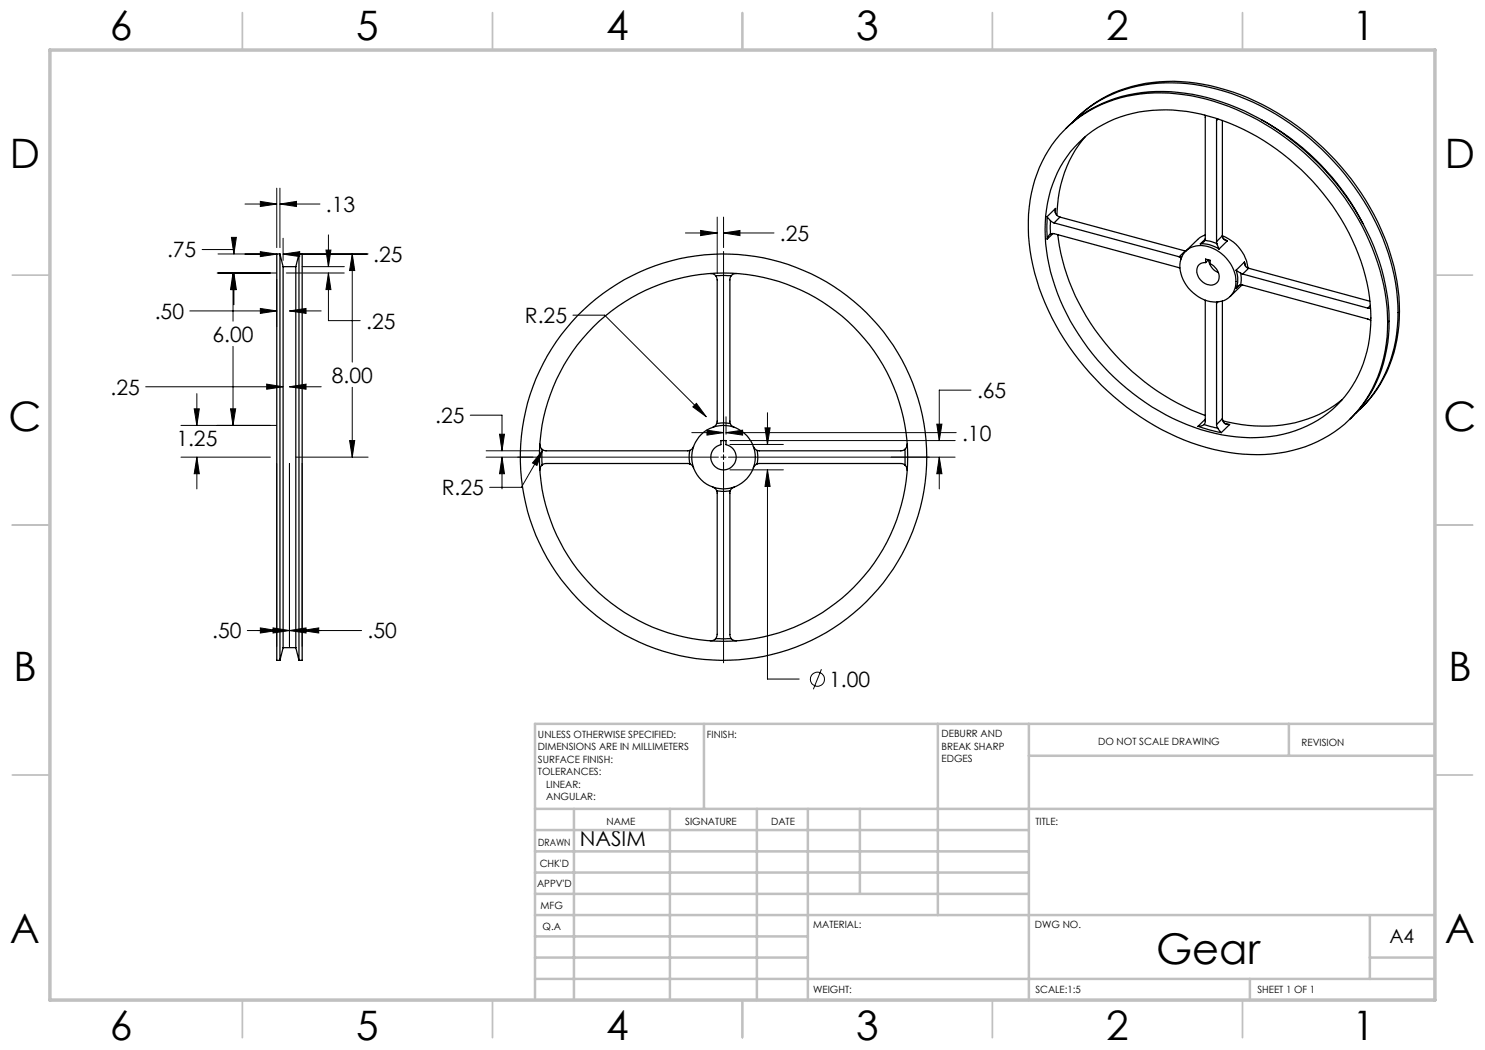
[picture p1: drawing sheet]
<svg xmlns="http://www.w3.org/2000/svg" width="297mm" height="210mm" viewBox="0 0 297 210" stroke-linecap="round" stroke-linejoin="round" font-family="sans-serif">
<g fill="none" stroke="#000" stroke-width=".2">
<path d="M55.4 37.6v11.9M56 37.6v11.9M40.4 49.9h6.4v.9M43.4 54.6h12M43.6 50.8h10.5M46.3 47.5h1l-.5 3.3zM46.6 54.6v9.6M46.6 54.6l.5 3.3h-1zM46.8 54.6v6.4M46.8 54.6l.5 3.3h-1zM49 40.8h6.4M49 50.8h6.4"/>
<path d="M52.1 40.3l3.3 .5-3.3 .5zM52.1 50.3l3.3 .5-3.3 .5zM55.4 55.9v9.5M56 40.8h8M56 40.8l3.3-.5v1zM56.6 47.7v4.4M56.6 50.8h16.8M56.6 50.8l3.3-.5v1zM57.3 54.6h11.6M59.2 50.8h14.4M60.4 53.3h8.5M65.2 50h1l-.5 3.3z"/>
<path d="M65.7 54.6v9.5h6.3M65.7 47v6.3M65.7 54.6l.5 3.3h-1zM70.4 50.8v21.6M70.4 50.8l.5 3.3h-1zM137.1 46.6h6.3M140.1 46.1l3.3 .5-3.3 .5zM143.4 43.4v11.3M144.7 43.4v6.1M144.7 46.6h10.1M144.7 46.6l3.3-.5v1zM144.7 50.3v40.1"/>
<path d="M29.1 77.4h27.5M38 62.2h17.4M39.4 78.7v6.4M46.6 69.3v15.8M52.1 61.7l3.3 .5-3.3 .5zM53.3 76.8l3.3 .6-3.3 .4zM57.9 77.4h6.3M57.9 62.2h6.3M57.9 77.4l3.3-.6v1zM57.9 62.2l3.3-.5v1zM70.4 77.5v13.9M114.6 63h6.3l20.4 20.4"/>
<path d="M194.2 78h-6.3v10.1M36.2 91.4h17.9M36.2 85.1h19.2M38.8 81.8h1.1l-.5 3.3zM39.4 91.4v6.4M39.4 91.4l.5 3.3h-1.1zM46.1 81.8h1l-.5 3.3zM55.4 92.7v36.6M57.9 92.7v36.6M59.2 91.4h14.4M60.4 92.7v36.6M69.9 88.1h1l-.5 3.3z"/>
<path d="M94.1 83h6.3v7.2M97.2 90.2h10.7M99.9 86.8h1l-.5 3.4zM100.4 91.4v6.4M100.4 91.4l.5 3.3h-1zM108.6 90l-4.3 7.5h-6.4M108.6 90l-1.2 3.1-.9-.5zM138.4 86.5h6.3M138.6 81.4l.7-.7 2 2.7zM141.4 86l3.3 .5-3.3 .5zM143.7 91.4h-46.5M144.2 91.4h1"/>
<path d="M144.7 90.9v1M144.7 92.5v40.1M145.2 83.4v3.4M145.2 86.5h46M145.2 86.5l3.3-.5v1zM145.7 91.4h45.3M146 94h10.7M146 88.9h10.7M146 88.1h45M153 85.6h1l-.5 3.3zM153.5 94v41.8h6.3M153.5 82.5v6.4"/>
<path d="M153.5 94l.5 3.3h-1zM187.4 84.8h1l-.5 3.3zM187.9 91.4v6.4M187.9 91.4l.5 3.3h-1zM49.5 126.1h22.8M52.1 125.6l3.3 .5-3.3 .5zM54.6 125.6l3.3 .5-3.3 .5zM57.9 126.1l3.3-.5v1zM60.4 126.1l3.3-.5v1zM164.3 133.8l-1.6 4.1"/>
<circle cx="163.5" cy="135.9" r="1.4"/>
</g>
<g fill="none" stroke="#c0c0c0" stroke-width=".35">
<path d="M48.5 2.5v7.5M98.5 2.5v7.5M148.5 2.5v7.5M198.5 2.5v7.5M248.5 2.5v7.5M2.5 55h7.5M287 55h7.5M2.5 105h7.5M287 105h7.5M2.5 155h7.5M287 155h7.5M48.5 200v7.5"/>
<path d="M98.5 200v7.5M148.5 200v7.5M198.5 200v7.5M248.5 200v7.5"/>
</g>
<g fill="none" stroke="#c0c0c0" stroke-width=".5">
<path d="M140.8 144.8v17M187.6 144.8v38.2M205.8 144.8v55.2M205.8 151.2h81.2M257.8 144.8v6.4M287 144.8h-180v55.2M107 161.8h180M107 178.8h98.8M107 174.5h98.8M107 170.3h98.8M107 166h98.8M114.8 161.8v38.2"/>
<path d="M134 161.8v38.2M151.4 161.8v38.2M161.6 161.8v38.2M172 161.8v17M107 195.8h180M107 191.5h54.6M107 187.3h54.6M107 183h180M250 195.8v4.2M274 191.5h13M274 183v12.8"/>
</g>
<path d="M10 10h277v190h-277z" fill="none" stroke="#c0c0c0" stroke-width=".7"/>
<path d="M153.5 94l.5 3.3h-1zM153 85.6h1l-.5 3.3zM140.1 46.1l3.3 .5-3.3 .5zM144.7 46.6l3.3-.5v1zM99.9 86.8h1l-.5 3.4zM100.4 91.4l.5 3.3h-1zM108.6 90l-2.1 2.6 .9 .5zM139.3 80.7l-.7 .7 2.7 2zM187.4 84.8h1l-.5 3.3zM187.9 91.4l.5 3.3h-1zM141.4 86l3.3 .5-3.3 .5zM145.2 86.5l3.3-.5v1zM70.4 50.8l.5 3.3h-1zM69.9 88.1h1l-.5 3.3zM52.1 125.6l3.3 .5-3.3 .5zM57.9 126.1l3.3-.5v1zM60.4 126.1l3.3-.5v1zM54.6 125.6l3.3 .5-3.3 .5zM38.8 81.8h1.1l-.5 3.3zM39.4 91.4l.5 3.3h-1.1zM46.6 54.6l.5 3.3h-1zM46.1 81.8h1l-.5 3.3zM57.9 77.4l3.3-.6v1zM53.3 76.8l3.3 .6-3.3 .4zM52.1 40.3l3.3 .5-3.3 .5zM56 40.8l3.3-.5v1zM57.9 62.2l3.3-.5v1zM52.1 61.7l3.3 .5-3.3 .5zM65.7 54.6l.5 3.3h-1zM65.2 50h1l-.5 3.3zM56.6 50.8l3.3-.5v1zM52.1 50.3l3.3 .5-3.3 .5zM46.8 54.6l.5 3.3h-1zM46.3 47.5h1l-.5 3.3z" fill="#000"/>
<g fill="none" stroke="#000" stroke-width=".25">
<path d="M213.2 25.7a26.8 26.8 0 0 1 22.3-7.2 46 46 0 0 1 27.1 13.1 48.3 48.3 0 0 1 15 28.2 29 29 0 0 1-4.9 21l-2.7 3M213.8 25.1a27.6 27.6 0 0 1 22.9-6.2 48 48 0 0 1 29.1 16.7 45.5 45.5 0 0 1 11.7 28.9 25.9 25.9 0 0 1-10.6 21.9 28.7 28.7 0 0 1-21.2 4.1 49.2 49.2 0 0 1-29.9-18.5 44.9 44.9 0 0 1-10.1-26.3 26.7 26.7 0 0 1 8.1-20.6zM214.4 24.5a26 26 0 0 1 20-7.9 43 43 0 0 1 24.8 9 50.3 50.3 0 0 1 19.9 31 29.2 29.2 0 0 1-4.6 22.4l-1.7 2-1.7 1.6M215.3 23.7a25.5 25.5 0 0 1 18-7.4 42.8 42.8 0 0 1 26.2 9 50.4 50.4 0 0 1 19.6 29.5 30.3 30.3 0 0 1-3.6 22.9l-1.5 2.1-1.9 2M215.8 28.5a24.2 24.2 0 0 1 18.7-6.5 42.4 42.4 0 0 1 26.9 13.1 42.8 42.8 0 0 1 12.7 27.1 24.3 24.3 0 0 1-7.5 19.6 24.8 24.8 0 0 1-19.3 5.6 43 43 0 0 1-26.6-14.1 41.4 41.4 0 0 1-11.7-27.4 24.1 24.1 0 0 1 6.8-17.4zM217.1 27.3a24.3 24.3 0 0 0-5.7 15.8M241 23v25.1M243.3 24.1v24.2M243.4 23.7l-.1 .4M243.6 23.8l-.3 .3M244.5 24.1v23.1M252.4 24a49.3 49.3 0 0 1 20.2 20.7"/>
<path d="M56 50.8h-.6v81.3h.6M56 50.8v81.3M56 50.8l.6 2.5M56.6 53.3v76.2M56.6 53.3h2.6M59.2 53.3v76.2M59.8 50.8v81.3M59.8 50.8h.6v81.3h-.6M59.8 50.8l-.6 2.5M142.1 54.7l.5 .1 .5 .3M143.1 55.1h3.2M143.1 55.1l.3 .9v28.3l-.1 .4"/>
<path d="M146.3 55.1l-.3 .6 .1 29M147.3 54.7l-.5 .1-.5 .3M209.4 43.3v4.5M209.4 43.3l.7 .8M210.1 46.8l.7-.1 25.2 6.9M210.1 44.1v2.7M210.1 44.1l.7 .5M210.1 46.8l-.4 .4-.3 .6M210.6 46.7l-1.2 1.1M210.8 44.6l25 6.8M211.1 41.7a1.23 1.23 0 0 0 .5 1.5l.4 .2M211.1 41.7v.9"/>
<path d="M211.1 41.7l-1.7 1.6M211.6 46.9a45 45 0 0 0 19.9 31.3l4 2.4 2.8 1.4 2.8 1.1M212 43.4l-1.2 1.2M212 43.4l25 6.8M235.8 51.4h.4M236.2 51.4l-.1 .5M236.2 51.4h.2M236.9 50.5a5 5 0 0 1 6.3-.5 7.3 7.3 0 0 1 3.9 7.4 4.2 4.2 0 0 1-5.7 2.8 7.6 7.6 0 0 1-5.4-7.8l.4-1zM237 50.2l-1.2 1.2M239.6 53.1l.5-.4 1-.2v-.7l.9 .3v.6a2.81 2.81 0 0 1 1.6 3.6 2.08 2.08 0 0 1-3.3-.1 2.56 2.56 0 0 1-.7-3.1zM240.1 48.8a6 6 0 0 1 3.7 1M241 48.1l1.2 .2 1.2 .4"/>
<path d="M241 48.1l-.1 .2-.8 .5M241.1 47l-1.1 .5-3 2.7M241.1 47.8l-1 1M241.1 52.5l.6-.5a3.2 3.2 0 0 0 2 2.5M243.3 48.3l.1 .4M243.4 48.7l.4 1.1M244.5 47.2a7.9 7.9 0 0 1 5.1 6.4M244.5 47.2v.3a1.01 1.01 0 0 0 1 .7M244.5 47.2l-1.2 1.1M244.7 47.8l.8 .4M245.5 48.2l-1.7 1.6M247.2 54a5.3 5.3 0 0 1 0 3.7"/>
<path d="M247.2 54l.9 .6M247.9 57l-.7 .7M248.1 57l25.5 6.8 .5 .3M248.1 54.6l.1 .9-.1 1.5M248.1 54.6l.4 .2M248.1 57l-.5 .2-.4 .5M248.4 57l-2.4 2.3M248.5 54.8l25 6.8M248.9 52.4a1.14 1.14 0 0 0 .5 1.1l.3 .1M248.9 52.4l.2 .8M248.9 52.4l-1.7 1.6M249.7 53.6l-1.2 1.2"/>
<path d="M249.7 53.6l24.3 6.6M241.1 60v24.4l-.3 .5M243.3 60.6v24.3M243.3 60.4v.2M243.6 60.4l-.3 .2M244.5 60.2v23.5M268.5 79.9a25.4 25.4 0 0 1-20.3 5l-3.6-.7M273.5 61.6h.6M274.1 61.1l-.6 .5M108 88.8l.1 .6 .3 .5M108.4 89.9v3.1M108.4 93l-.3 .5-.1 .6"/>
<path d="M108.4 89.9l.7 .3 28.9-.1M138 92.8l.5 .3 .2 .4M138 90.1l-.2 1 .2 1.7M138 92.8l-28.9-.1-.7 .3M138.7 89.3l-.2 .4-.5 .4M142.6 97.4l.4 .3 .3 .5M143.3 84.7l-.3 .5-.4 .2M143.3 84.7l1.1-.1 1.7 .1M143.3 98.2l1.1 .1 1.7-.1M143.3 98.2l.1 .4v28.3l-.3 .8M144.2 88.1h1v.8a2.55 2.55 0 0 1 1.6 4 2.55 2.55 0 0 1-4.2 0 2.55 2.55 0 0 1 1.6-4zM146.1 84.7l.3 .5 .4 .2"/>
<path d="M146.1 98.2l-.1 28.9 .3 .6M146.8 97.4l-.4 .3-.3 .5M150.7 89.3l.7 .8M151.4 90.1l.2 1-.2 1.7M151.4 92.8l-.7 .7M151.4 92.8l28.9-.1 .7 .3M181 89.9v3.1M181 93l.3 .5 .1 .6M181 89.9l-.7 .3-28.9-.1M181.4 88.8l-.1 .6-.3 .5M239.6 85.3l2.3 .7 2.4 .5M240.8 84.9l2.8 .7"/>
<path d="M240.8 84.9l-.5 .3-.7 .1M241.1 83.8l-1.5 1.5M243.3 84.9l.3 .7M243.6 85.6l.7 .9M244.5 83.7v.2a1.23 1.23 0 0 0 .8 .9l.6 .1M244.5 83.7l-1.2 1.2M244.9 84.7l1 .2M245.9 84.9l-1.6 1.6M56.6 129.5l-.6 2.6M56.6 129.5h2.6M59.2 129.5l.6 2.6M143.1 127.7h3.2"/>
<path d="M143.1 127.7l-.5 .4-.5 .1M146.3 127.7l.5 .4 .5 .1"/>
<circle cx="144.7" cy="91.4" r="6.4"/>
<circle cx="144.7" cy="91.4" r="40.6"/>
<circle cx="144.7" cy="91.4" r="36.8"/>
</g>
<text font-size="8.5" x="231.2" y="192.7">Gear</text>
<g font-size="8.1">
<text x="22" y="8">6</text>
<text x="71.2" y="8">5</text>
<text x="121.2" y="8">4</text>
<text x="171.3" y="8">3</text>
<text x="221.3" y="8">2</text>
<text x="270.5" y="8">1</text>
<text x="2" y="33.6">D</text>
<text x="289" y="33.6">D</text>
<text x="1.7" y="86.1">C</text>
<text x="288.7" y="86.1">C</text>
<text x="2.7" y="136.1">B</text>
<text x="289.7" y="136.1">B</text>
<text x="2" y="188.6">A</text>
<text x="289" y="188.6">A</text>
<text x="22" y="208">6</text>
<text x="71.2" y="208">5</text>
<text x="121.2" y="208">4</text>
<text x="171.3" y="208">3</text>
<text x="221.3" y="208">2</text>
<text x="270.5" y="208">1</text>
</g>
<g font-size="4.2">
<text x="65.2" y="42.4">.13</text>
<text x="33.4" y="51.5">.75</text>
<text x="74.6" y="52.4">.25</text>
<text x="156" y="48.2">.25</text>
<text x="31" y="63.8">.50</text>
<text x="73.2" y="65.7">.25</text>
<text x="105" y="64.6">R.25</text>
<text x="42.5" y="68.3">6.00</text>
<text x="66.4" y="76.5">8.00</text>
<text x="22.1" y="78.9">.25</text>
<text x="195.4" y="79.6">.65</text>
<text x="35.3" y="89.3">1.25</text>
<text x="87" y="84.6">.25</text>
<text x="192.4" y="88.1">.10</text>
<text x="88.3" y="99">R.25</text>
<text x="42.4" y="127.7">.50</text>
<text x="73.5" y="127.7">.50</text>
<text x="165.8" y="137.4">1.00</text>
<text x="116" y="169.3">NASIM</text>
</g>
<text font-size="3.9" x="277.9" y="188.5">A4</text>
<g font-size="2">
<text x="107.6" y="147.6">UNLESS OTHERWISE SPECIFIED:</text>
<text x="141.4" y="147.6">FINISH:</text>
<text x="188.3" y="147.5">DEBURR AND</text>
<text x="188.3" y="150">BREAK SHARP</text>
<text x="219.6" y="149">DO NOT SCALE DRAWING</text>
<text x="260.3" y="149.2">REVISION</text>
<text x="107.6" y="150.1">DIMENSIONS ARE IN MILLIMETERS</text>
<text x="107.6" y="152.6">SURFACE FINISH:</text>
<text x="107.6" y="155.1">TOLERANCES:</text>
<text x="188.3" y="152.5">EDGES</text>
<text x="109.2" y="157.6">LINEAR:</text>
<text x="109.2" y="160.1">ANGULAR:</text>
<text x="121.3" y="165">NAME</text>
<text x="137" y="164.9">SIGNATURE</text>
<text x="154.2" y="164.9">DATE</text>
<text x="207.1" y="164.9">TITLE:</text>
<text x="107.6" y="169.1">DRAWN</text>
<text x="107.9" y="173.3">CHK'D</text>
<text x="107.4" y="177.4">APPV'D</text>
<text x="108.1" y="181.8">MFG</text>
<text x="108.5" y="186">Q.A</text>
<text x="162.6" y="185.5">MATERIAL:</text>
<text x="207" y="185.5">DWG NO.</text>
<text x="162.6" y="198.5">WEIGHT:</text>
<text x="207.1" y="198.6">SCALE:1:5</text>
<text x="251.5" y="198.6">SHEET 1 OF 1</text>
</g>
</svg>
